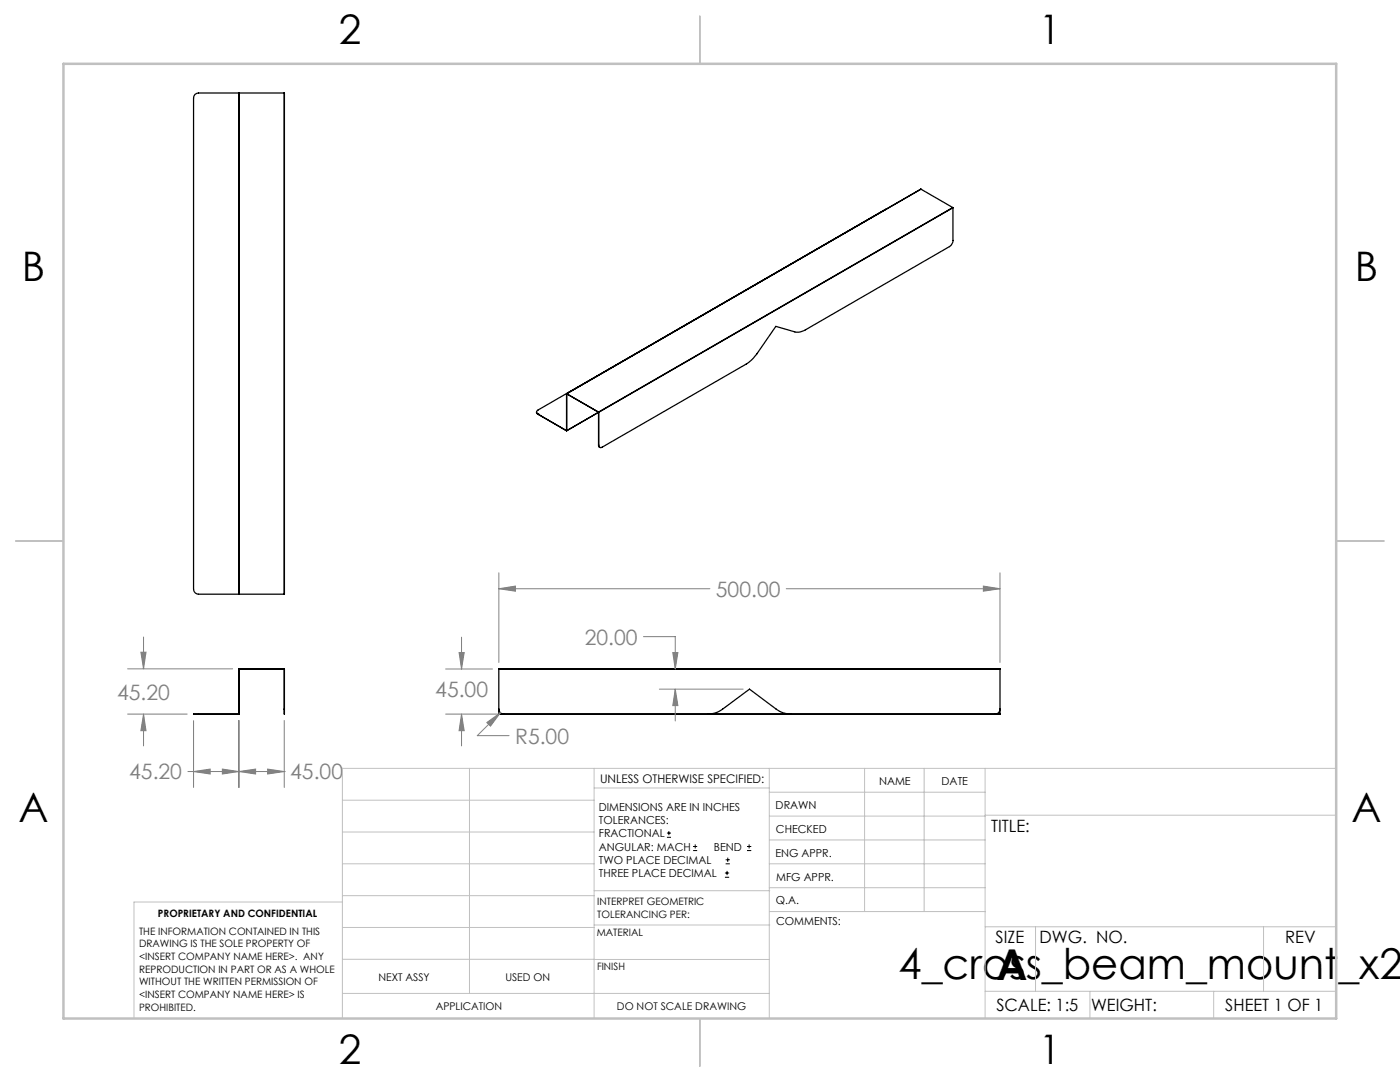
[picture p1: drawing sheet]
<svg xmlns="http://www.w3.org/2000/svg" width="279mm" height="216mm" viewBox="0 0 279 216" stroke-linecap="round" stroke-linejoin="round" font-family="sans-serif">
<g fill="none" stroke="#000" stroke-width=".25">
<path d="M47.6 18.6h.1M47.6 18.6h-8a.97 .97 0 0 0-1 1v97.9a1.02 1.02 0 0 0 1 1.1h8M47.6 18.6v100M47.7 18.6h.1M47.7 18.6v100M47.7 18.6h9M56.7 18.6v100M183.8 37.7h.1M183.8 37.7l-70.7 40.9M183.8 37.7l6.3 3.7M176.8 41.7l-69.4 40.1a.44 .44 0 0 0-.3 .4 .44 .44 0 0 0 .3 .5M190.1 41.4l.1 .1"/>
<path d="M190.1 41.4l-70.6 40.8M190.2 41.5v6.5a1.6 1.6 0 0 1-.7 1.2l-28.8 16.6a2.8 2.8 0 0 1-2.1 .4l-3.8-1.1-3.7 5.5a7.3 7.3 0 0 1-2.2 2l-28.7 16.6a.44 .44 0 0 1-.5 .1 .44 .44 0 0 1-.2-.5M190.2 41.5l-70.7 40.8M113.1 78.6v7.3M113.1 78.6h.1M113.1 78.6l6.4 3.7v6.5M113.1 78.6l6.4 3.6M107.1 82.2l.3 .5M107.4 82.7h.1M107.4 82.7l5.7 3.3M107.4 82.7l5.6 3.2M113 85.9h.1"/>
<path d="M113.1 85.9v.1M113.1 85.9l6.4-3.6-6.4 3.7M119.5 82.2v.1M119.5 88.8v.3l.2 .2M119.5 88.8h.1M119.5 82.3v6.5M47.6 118.6h.1M47.7 118.6h.1M47.7 118.6h9M99.6 133.5h100M99.6 133.5v9M199.6 133.5v9h-100"/>
<path d="M39.6 142.5h-1h1M39.6 142.5h.1M56.7 141.5v-8h-9v9h-8.1M56.7 141.5v1l.1-1M56.7 141.5h.1M56.8 141.5l-.1-8h-9v9h-8.1M99.6 141.5a1.02 1.02 0 0 0 1 1M99.6 142.5h100M141.2 142.5a4.9 4.9 0 0 0 3-1l5.4-4 5.3 4a4.9 4.9 0 0 0 3 1M199.6 141.5a.96 .96 0 0 1-1 1"/>
</g>
<g fill="none" stroke="#000" stroke-width=".2">
<path d="M133.1 167.1h.8M133.1 166.2h.8M133.5 165.8v.9M138.3 169.7h.8M138.3 168.9h.8M138.7 168.5v.8M144.7 175h.8M144.7 174.2h.8M144.8 172.4h.9M144.8 171.6h.9M145.1 173.8v.8M145.2 171.1v.9"/>
<path d="M149.1 169.7h.8M149.1 168.9h.8M149.5 168.5v.8"/>
</g>
<g fill="none" stroke="#808080" stroke-width=".2">
<path d="M99.6 117.5l3.3-.6v1.1zM99.6 114.3v17.9M99.6 117.5h42.1M156.9 117.5h42.7M196.3 116.9l3.3 .6-3.3 .5zM199.6 114.3v17.9M25.5 133.5h20.9M28.1 130.1h1l-.5 3.4zM28.6 127.1v6.4M88.9 133.5h9.4M91.6 130.2h1l-.5 3.3zM92.1 127.1v6.4"/>
<path d="M128.4 127h6.4v6.5M131.6 137.5h16.7M134.3 130.2h1l-.5 3.3zM134.8 137.5l.5 3.3h-1zM134.8 137.5v6.4M25.5 142.5h11.9M28.6 142.5l.5 3.3h-1zM28.6 142.5v6.3M37.5 154h19.2M38.6 154l3.3-.5v.9zM38.6 143.8v13.3M44.4 153.5l3.3 .5-3.3 .4z"/>
<path d="M47.7 143.8v13.3M47.7 154l3.3-.5v.9zM53.4 153.5l3.3 .5-3.3 .4zM56.7 154h.1M56.7 143.8v13.3M88.9 142.5h10.4M92.1 142.5l.5 3.3h-1zM92.1 142.5v6.3M97.2 144.2l2.7-2-2 2.7zM99.9 142.2l-4.7 4.6h6.4"/>
</g>
<g fill="none" stroke="#c0c0c0" stroke-width=".2">
<path d="M68.3 159.7h50.3M93.7 153.3v44.9M118.6 153.3v49.9M118.6 157.2h34.9M153.5 153.3v49.9M153.5 158.1h43.1M172.5 153.3v28.6M184.4 153.3v28.6M196.6 153.3v49.9M266.7 153.3h-198.4v49.9M68.3 178.7h50.3M68.3 172.4h50.3"/>
<path d="M68.3 166h50.3M68.3 180h-41.6v23.2M118.6 177.7h35M153.5 167.6h43.1M153.5 162.8h43.1M153.5 172.4h43.1M153.5 177.1h43.1M196.6 162.7h70.1M68.3 198.2h85.2M68.3 191.4l85.2 .1M68.3 185.1h50.3M118.6 184.6h35"/>
<path d="M153.6 181.9h43M196.6 197.8h70.1M196.6 184.9h70.1M206.7 184.9v12.9M217.5 197.8v5.4M242.2 197.8v5.4M252.2 184.9v12.9"/>
</g>
<path d="M139.7 3.2v9.5M3.1 107.9h9.6M266.7 107.9h9.5M139.7 203.2v9.6" fill="none" stroke="#c0c0c0" stroke-width=".25"/>
<path d="M12.7 12.7h254v190.5h-254z" fill="none" stroke="#c0c0c0" stroke-width=".5"/>
<path d="M53.4 153.5l3.3 .5-3.3 .4zM47.7 154l3.3-.5v.9zM28.1 130.1h1l-.5 3.4zM28.6 142.5l.5 3.3h-1zM38.6 154l3.3-.5v.9zM44.4 153.5l3.3 .5-3.3 .4zM196.3 116.9l3.3 .6-3.3 .5zM99.6 117.5l3.3-.6v1.1zM134.8 137.5l.5 3.3h-1zM134.3 130.2h1l-.5 3.3zM92.1 142.5l.5 3.3h-1zM91.6 130.2h1l-.5 3.3zM97.2 144.2l.7 .7 2-2.7z" fill="#808080"/>
<g font-size="8.5">
<text x="179.3" y="195.4">4_cross_beam_mount_x2</text>
<text x="198.9" y="195.5">A</text>
</g>
<g font-size="8.1">
<text x="67.6" y="8.9">2</text>
<text x="207.3" y="8.9">1</text>
<text x="4.4" y="56.1">B</text>
<text x="270.4" y="56.1">B</text>
<text x="3.7" y="164.1">A</text>
<text x="269.7" y="164.1">A</text>
<text x="67.6" y="212.4">2</text>
<text x="207.3" y="212.4">1</text>
</g>
<g font-size="4.2" fill="#808080">
<text x="142.9" y="119">500.00</text>
<text x="116.7" y="128.6">20.00</text>
<text x="23.4" y="139.6">45.20</text>
<text x="86.9" y="139">45.00</text>
<text x="102.8" y="148.4">R5.00</text>
<text x="25.8" y="155.5">45.20</text>
<text x="57.9" y="155.5">45.00</text>
</g>
<g font-size="3.4">
<text x="197.8" y="166">TITLE:</text>
<text x="198.7" y="188.1">SIZE</text>
<text x="207.5" y="188.1">DWG. NO.</text>
<text x="256.5" y="188.2">REV</text>
<text x="198.8" y="201.7">SCALE: 1:5</text>
<text x="217.7" y="201.8">WEIGHT:</text>
<text x="244.5" y="201.7">SHEET 1 OF 1</text>
</g>
<text font-size="2.4" x="119.8" y="156.2">UNLESS OTHERWISE SPECIFIED:</text>
<g font-size="2.2">
<text x="119.5" y="161.8">DIMENSIONS ARE IN INCHES</text>
<text x="154.8" y="161.4">DRAWN</text>
<text x="175.4" y="156.6">NAME</text>
<text x="187.9" y="156.7">DATE</text>
<text x="119.5" y="164.4">TOLERANCES:</text>
<text x="119.5" y="167.1">FRACTIONAL</text>
<text x="154.9" y="166.3">CHECKED</text>
<text x="119.5" y="169.7">ANGULAR: MACH</text>
<text x="119.5" y="172.4">TWO PLACE DECIMAL</text>
<text x="142.5" y="169.7">BEND</text>
<text x="154.8" y="170.9">ENG APPR.</text>
<text x="119.5" y="175">THREE PLACE DECIMAL</text>
<text x="154.9" y="175.7">MFG APPR.</text>
<text x="154.9" y="180.4">Q.A.</text>
<text x="154.9" y="184.6">COMMENTS:</text>
</g>
<g font-size="2.1">
<text x="75.5" y="195.7">NEXT ASSY</text>
<text x="100.9" y="195.7">USED ON</text>
<text x="86.9" y="201.5">APPLICATION</text>
<text x="123.1" y="201.6">DO NOT SCALE DRAWING</text>
</g>
<g font-size="2">
<text x="31.5" y="182.9">PROPRIETARY AND CONFIDENTIAL</text>
<text x="119.2" y="180.6">INTERPRET GEOMETRIC</text>
<text x="119.2" y="183.1">TOLERANCING PER:</text>
<text x="27.8" y="186.5">THE INFORMATION CONTAINED IN THIS</text>
<text x="27.8" y="189">DRAWING IS THE SOLE PROPERTY OF</text>
<text x="27.8" y="191.6">&lt;INSERT COMPANY NAME HERE&gt;. ANY</text>
<text x="119.1" y="186.7">MATERIAL</text>
<text x="27.8" y="194.1">REPRODUCTION IN PART OR AS A WHOLE</text>
<text x="27.8" y="196.6">WITHOUT THE WRITTEN PERMISSION OF</text>
<text x="119.1" y="193.5">FINISH</text>
<text x="27.8" y="199.1">&lt;INSERT COMPANY NAME HERE&gt; IS</text>
<text x="27.8" y="201.7">PROHIBITED.</text>
</g>
</svg>
